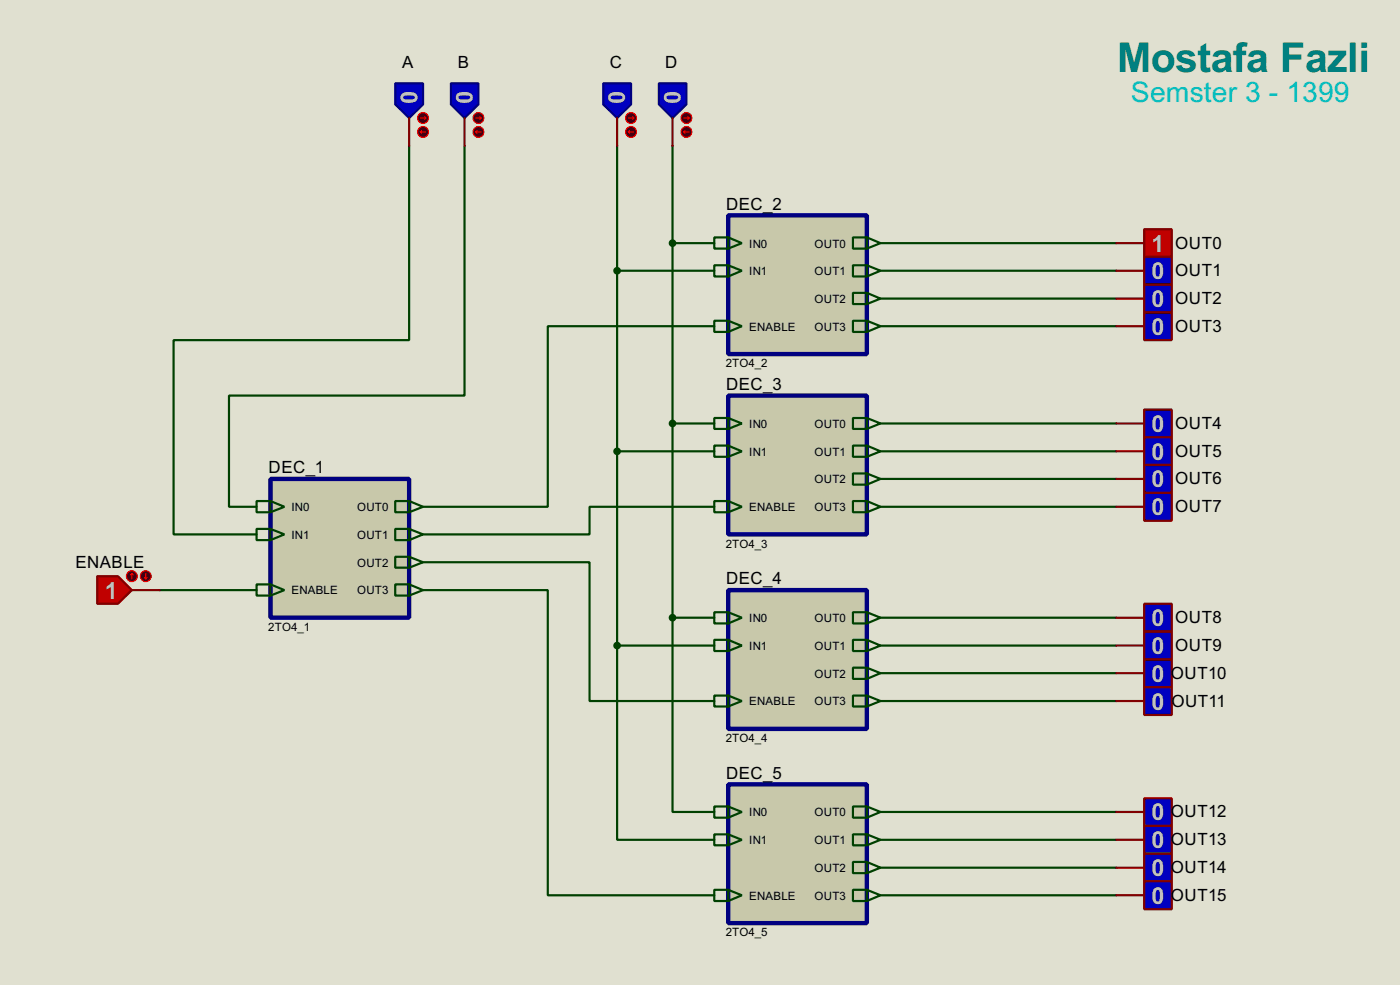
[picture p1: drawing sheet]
<svg xmlns="http://www.w3.org/2000/svg" width="256mm" height="180mm" viewBox="0 0 256 180" stroke-linecap="round" stroke-linejoin="round" font-family="sans-serif">
<path d="M0 0h256.5v180.3h-256.5z" fill="#e0e0d0"/>
<g fill="none" stroke="#004000" stroke-width=".4">
<path d="M75 26.7v35.6h-43.2v35.5h15.2M85.1 26.7v45.7h-43.1v20.4h5M113.1 26.7v91.5M123.2 26.7v86.4M113.1 49.6h17.8M123.2 44.5h7.7M130.9 59.7h-30.5v33.1h-22.9M161.3 44.5h43.2M161.3 49.6h43.2M161.3 54.7h43.2M161.3 59.7h43.2M123.2 77.5h7.7"/>
<path d="M161.3 77.5h43.2M113.1 82.6h17.8M130.9 92.8h-22.9v5h-30.5M161.3 82.6h43.2M161.3 87.7h43.2M161.3 92.8h43.2M29.3 108h17.7M77.5 102.9h30.5v25.4h22.9M77.5 108h22.9v55.9h30.5M113.1 118.2v35.5h17.8M113.1 118.2h17.8M123.2 113.1v35.5h7.7"/>
<path d="M123.2 113.1h7.7M161.3 113.1h43.2M161.3 118.2h43.2M161.3 123.2h43.2M161.3 128.3h43.2M161.3 148.6h43.2M161.3 153.7h43.2M161.3 158.8h43.2M161.3 163.9h43.2"/>
</g>
<path d="M72.4 15.3h5.1v3.8l-2.5 2.5-2.6-2.5z" fill-rule="evenodd" fill="#0000c0" stroke="#000080" stroke-width=".4"/>
<path d="M75 21.6v5.1" fill="none" stroke="#800000" stroke-width=".4"/>
<circle cx="77.5" cy="21.6" r="1" fill="#400000" stroke="#f00" stroke-width=".2"/>
<path d="M77 21.6h1M77.8 21.4l.2 .2M78 21.6l-.2 .3" fill="none" stroke="#f00" stroke-width=".2"/>
<circle cx="77.5" cy="24.2" r="1" fill="#400000" stroke="#f00" stroke-width=".2"/>
<path d="M77 24.2l.3 .2M77 24.2h1M77.3 23.9l-.3 .3" fill="none" stroke="#f00" stroke-width=".2"/>
<path d="M82.6 15.3h5.1v3.8l-2.6 2.5-2.5-2.5z" fill-rule="evenodd" fill="#0000c0" stroke="#000080" stroke-width=".4"/>
<path d="M85.1 21.6v5.1" fill="none" stroke="#800000" stroke-width=".4"/>
<circle cx="87.6" cy="21.6" r="1" fill="#400000" stroke="#f00" stroke-width=".2"/>
<path d="M87.2 21.6h1M87.9 21.4l.3 .2M88.2 21.6l-.3 .3" fill="none" stroke="#f00" stroke-width=".2"/>
<circle cx="87.6" cy="24.2" r="1" fill="#400000" stroke="#f00" stroke-width=".2"/>
<path d="M87.2 24.2l.2 .2M87.2 24.2h1M87.4 23.9l-.2 .3" fill="none" stroke="#f00" stroke-width=".2"/>
<path d="M110.5 15.3h5.1v3.8l-2.5 2.5-2.6-2.5z" fill-rule="evenodd" fill="#0000c0" stroke="#000080" stroke-width=".4"/>
<path d="M113.1 21.6v5.1" fill="none" stroke="#800000" stroke-width=".4"/>
<circle cx="115.6" cy="21.6" r="1" fill="#400000" stroke="#f00" stroke-width=".2"/>
<path d="M115.1 21.6h1M115.9 21.4l.2 .2M116.1 21.6l-.2 .3" fill="none" stroke="#f00" stroke-width=".2"/>
<circle cx="115.6" cy="24.2" r="1" fill="#400000" stroke="#f00" stroke-width=".2"/>
<path d="M115.1 24.2l.3 .2M115.1 24.2h1M115.4 23.9l-.3 .3" fill="none" stroke="#f00" stroke-width=".2"/>
<path d="M120.7 15.3h5.1v3.8l-2.6 2.5-2.5-2.5z" fill-rule="evenodd" fill="#0000c0" stroke="#000080" stroke-width=".4"/>
<path d="M123.2 21.6v5.1" fill="none" stroke="#800000" stroke-width=".4"/>
<circle cx="125.7" cy="21.6" r="1" fill="#400000" stroke="#f00" stroke-width=".2"/>
<path d="M125.3 21.6h1M126 21.4l.3 .2M126.3 21.6l-.3 .3" fill="none" stroke="#f00" stroke-width=".2"/>
<circle cx="125.7" cy="24.2" r="1" fill="#400000" stroke="#f00" stroke-width=".2"/>
<path d="M125.3 24.2l.2 .2M125.3 24.2h1M125.5 23.9l-.2 .3" fill="none" stroke="#f00" stroke-width=".2"/>
<path d="M17.8 105.5h3.8l2.6 2.5-2.6 2.5h-3.8z" fill-rule="evenodd" fill="#c00000" stroke="#800000" stroke-width=".4"/>
<path d="M24.2 108h5.1" fill="none" stroke="#800000" stroke-width=".4"/>
<circle cx="24.1" cy="105.5" r="1" fill="#400000" stroke="#f00" stroke-width=".2"/>
<path d="M24.2 105l-.3 .2M24.2 105l.2 .2M24.2 105v1" fill="none" stroke="#f00" stroke-width=".2"/>
<circle cx="26.7" cy="105.5" r="1" fill="#400000" stroke="#f00" stroke-width=".2"/>
<path d="M26.5 105.7l.2 .3M26.7 105v1M27 105.7l-.3 .3" fill="none" stroke="#f00" stroke-width=".2"/>
<path d="M49.6 87.7h25.4v25.4h-25.4z" fill="#c8c8aa" stroke="#000080" stroke-width=".8"/>
<g fill="none" stroke="#004000" stroke-width=".4">
<path d="M47 91.7h2.6l2.5 1.1-2.5 1h-2.6zM47 96.8h2.6l2.5 1-2.5 1.1h-2.6zM49.6 91.7v2.1M49.6 96.8v2.1M72.4 91.7h2.6l2.5 1.1-2.5 1h-2.6zM72.4 96.8h2.6l2.5 1-2.5 1.1h-2.6zM75 91.7v2.1M75 96.8v2.1M47 107h2.6l2.5 1-2.5 1h-2.6zM49.6 107v2M72.4 101.9h2.6l2.5 1-2.5 1h-2.6zM72.4 107h2.6l2.5 1-2.5 1h-2.6z"/>
<path d="M75 101.9v2M75 107v2"/>
</g>
<g fill="#c8c8aa" stroke="#000080" stroke-width=".8">
<path d="M133.4 39.4h25.4v25.4h-25.4z"/>
<path d="M133.4 72.4h25.4v25.4h-25.4z"/>
<path d="M133.4 108h25.4v25.4h-25.4z"/>
<path d="M133.4 143.6h25.4v25.4h-25.4z"/>
</g>
<g fill="none" stroke="#004000" stroke-width=".4">
<path d="M130.9 43.5h2.5l2.5 1-2.5 1h-2.5zM130.9 48.6h2.5l2.5 1-2.5 1h-2.5zM130.9 58.7h2.5l2.5 1-2.5 1.1h-2.5zM133.4 43.5v2M133.4 48.6v2M133.4 58.7v2.1M156.3 43.5h2.5l2.5 1-2.5 1h-2.5zM156.3 48.6h2.5l2.5 1-2.5 1h-2.5zM156.3 53.6h2.5l2.5 1.1-2.5 1h-2.5zM156.3 58.7h2.5l2.5 1-2.5 1.1h-2.5zM158.8 43.5v2M158.8 48.6v2"/>
<path d="M158.8 53.6v2.1M158.8 58.7v2.1M130.9 76.5h2.5l2.5 1-2.5 1h-2.5zM133.4 76.5v2M156.3 76.5h2.5l2.5 1-2.5 1h-2.5zM158.8 76.5v2M130.9 81.6h2.5l2.5 1-2.5 1h-2.5zM130.9 91.7h2.5l2.5 1.1-2.5 1h-2.5zM133.4 81.6v2M133.4 91.7v2.1M156.3 81.6h2.5l2.5 1-2.5 1h-2.5zM156.3 86.7h2.5l2.5 1-2.5 1h-2.5z"/>
<path d="M156.3 91.7h2.5l2.5 1.1-2.5 1h-2.5zM158.8 81.6v2M158.8 86.7v2M158.8 91.7v2.1M130.9 112.1h2.5l2.5 1-2.5 1h-2.5zM130.9 117.1h2.5l2.5 1.1-2.5 1h-2.5zM133.4 112.1v2M133.4 117.1v2.1M156.3 112.1h2.5l2.5 1-2.5 1h-2.5zM156.3 117.1h2.5l2.5 1.1-2.5 1h-2.5zM158.8 112.1v2M158.8 117.1v2.1"/>
<path d="M130.9 127.3h2.5l2.5 1-2.5 1h-2.5zM133.4 127.3v2M156.3 122.2h2.5l2.5 1-2.5 1.1h-2.5zM156.3 127.3h2.5l2.5 1-2.5 1h-2.5zM158.8 122.2v2.1M158.8 127.3v2M130.9 147.6h2.5l2.5 1-2.5 1.1h-2.5zM130.9 152.7h2.5l2.5 1-2.5 1h-2.5zM133.4 147.6v2.1M133.4 152.7v2M156.3 147.6h2.5l2.5 1-2.5 1.1h-2.5zM156.3 152.7h2.5l2.5 1-2.5 1h-2.5z"/>
<path d="M156.3 157.8h2.5l2.5 1-2.5 1h-2.5zM158.8 147.6v2.1M158.8 152.7v2M158.8 157.8v2M130.9 162.9h2.5l2.5 1-2.5 1h-2.5zM133.4 162.9v2M156.3 162.9h2.5l2.5 1-2.5 1h-2.5zM158.8 162.9v2"/>
</g>
<g fill="#004000" stroke="#004000" stroke-width=".4">
<circle cx="123.2" cy="44.5" r=".5"/>
<circle cx="113" cy="49.6" r=".5"/>
<circle cx="123.2" cy="77.5" r=".5"/>
<circle cx="113" cy="82.6" r=".5"/>
<circle cx="123.2" cy="113.1" r=".5"/>
<circle cx="113" cy="118.2" r=".5"/>
</g>
<path d="M209.6 42h5.1v5h-5.1z" fill-rule="evenodd" fill="#c00000" stroke="#800000" stroke-width=".4"/>
<path d="M204.5 44.5h5.1" fill="none" stroke="#800000" stroke-width=".4"/>
<path d="M209.6 47h5.1v5.1h-5.1z" fill-rule="evenodd" fill="#0000c0" stroke="#800000" stroke-width=".4"/>
<path d="M204.5 49.6h5.1" fill="none" stroke="#800000" stroke-width=".4"/>
<path d="M209.6 52.1h5.1v5.1h-5.1z" fill-rule="evenodd" fill="#0000c0" stroke="#800000" stroke-width=".4"/>
<path d="M204.5 54.7h5.1" fill="none" stroke="#800000" stroke-width=".4"/>
<path d="M209.6 57.2h5.1v5.1h-5.1z" fill-rule="evenodd" fill="#0000c0" stroke="#800000" stroke-width=".4"/>
<path d="M204.5 59.7h5.1" fill="none" stroke="#800000" stroke-width=".4"/>
<path d="M209.6 75h5.1v5.1h-5.1z" fill-rule="evenodd" fill="#0000c0" stroke="#800000" stroke-width=".4"/>
<path d="M204.5 77.5h5.1" fill="none" stroke="#800000" stroke-width=".4"/>
<path d="M209.6 80.1h5.1v5h-5.1z" fill-rule="evenodd" fill="#0000c0" stroke="#800000" stroke-width=".4"/>
<path d="M204.5 82.6h5.1" fill="none" stroke="#800000" stroke-width=".4"/>
<path d="M209.6 85.1h5.1v5.1h-5.1z" fill-rule="evenodd" fill="#0000c0" stroke="#800000" stroke-width=".4"/>
<path d="M204.5 87.7h5.1" fill="none" stroke="#800000" stroke-width=".4"/>
<path d="M209.6 90.2h5.1v5.1h-5.1z" fill-rule="evenodd" fill="#0000c0" stroke="#800000" stroke-width=".4"/>
<path d="M204.5 92.8h5.1" fill="none" stroke="#800000" stroke-width=".4"/>
<path d="M209.6 110.5h5.1v5.1h-5.1z" fill-rule="evenodd" fill="#0000c0" stroke="#800000" stroke-width=".4"/>
<path d="M204.5 113.1h5.1" fill="none" stroke="#800000" stroke-width=".4"/>
<path d="M209.6 115.6h5.1v5.1h-5.1z" fill-rule="evenodd" fill="#0000c0" stroke="#800000" stroke-width=".4"/>
<path d="M204.5 118.2h5.1" fill="none" stroke="#800000" stroke-width=".4"/>
<path d="M209.6 120.7h5.1v5.1h-5.1z" fill-rule="evenodd" fill="#0000c0" stroke="#800000" stroke-width=".4"/>
<path d="M204.5 123.2h5.1" fill="none" stroke="#800000" stroke-width=".4"/>
<path d="M209.6 125.8h5.1v5.1h-5.1z" fill-rule="evenodd" fill="#0000c0" stroke="#800000" stroke-width=".4"/>
<path d="M204.5 128.3h5.1" fill="none" stroke="#800000" stroke-width=".4"/>
<path d="M209.6 146.1h5.1v5.1h-5.1z" fill-rule="evenodd" fill="#0000c0" stroke="#800000" stroke-width=".4"/>
<path d="M204.5 148.6h5.1" fill="none" stroke="#800000" stroke-width=".4"/>
<path d="M209.6 151.2h5.1v5.1h-5.1z" fill-rule="evenodd" fill="#0000c0" stroke="#800000" stroke-width=".4"/>
<path d="M204.5 153.7h5.1" fill="none" stroke="#800000" stroke-width=".4"/>
<path d="M209.6 156.3h5.1v5h-5.1z" fill-rule="evenodd" fill="#0000c0" stroke="#800000" stroke-width=".4"/>
<path d="M204.5 158.8h5.1" fill="none" stroke="#800000" stroke-width=".4"/>
<path d="M209.6 161.3h5.1v5.1h-5.1z" fill-rule="evenodd" fill="#0000c0" stroke="#800000" stroke-width=".4"/>
<path d="M204.5 163.9h5.1" fill="none" stroke="#800000" stroke-width=".4"/>
<text font-size="8.4" fill="#008080" x="204.6" y="13.2">Mostafa Fazli</text>
<text font-size="5.8" fill="#00c0c0" x="207.1" y="18.7">Semster 3 - 1399</text>
<g font-size="4.8" fill="#c0c0c0">
<text x="73.4" y="16.6" transform="rotate(90 73.4 16.6)">0</text>
<text x="83.6" y="16.6" transform="rotate(90 83.6 16.6)">0</text>
<text x="111.5" y="16.7" transform="rotate(90 111.5 16.7)">0</text>
<text x="121.7" y="16.6" transform="rotate(90 121.7 16.6)">0</text>
<text x="211" y="46.1">1</text>
<text x="211" y="51.1">0</text>
<text x="211" y="56.2">0</text>
<text x="211" y="61.3">0</text>
<text x="211" y="79">0</text>
<text x="211" y="84.2">0</text>
<text x="211" y="89.2">0</text>
<text x="211" y="94.3">0</text>
<text x="19.2" y="109.6">1</text>
<text x="211" y="114.6">0</text>
<text x="211" y="119.7">0</text>
<text x="211" y="124.8">0</text>
<text x="211" y="129.9">0</text>
<text x="211" y="150.2">0</text>
<text x="211" y="155.3">0</text>
<text x="211" y="160.4">0</text>
<text x="211" y="165.4">0</text>
</g>
<g font-size="3.5">
<text x="73.7" y="12.5">A</text>
<text x="83.9" y="12.5">B</text>
<text x="111.7" y="12.5">C</text>
<text x="121.9" y="12.5">D</text>
<text x="133" y="38.4">DEC_2</text>
<text x="215.3" y="45.5">OUT0</text>
<text x="215.3" y="50.6">OUT1</text>
<text x="215.3" y="55.7">OUT2</text>
<text x="215.3" y="60.7">OUT3</text>
<text x="133" y="71.4">DEC_3</text>
<text x="215.3" y="78.5">OUT4</text>
<text x="215.3" y="83.6">OUT5</text>
<text x="49.2" y="86.7">DEC_1</text>
<text x="215.3" y="88.7">OUT6</text>
<text x="215.3" y="93.8">OUT7</text>
<text x="13.8" y="103.9">ENABLE</text>
<text x="133" y="107">DEC_4</text>
<text x="215.3" y="114.1">OUT8</text>
<text x="215.3" y="119.2">OUT9</text>
<text x="214.5" y="124.2">OUT10</text>
<text x="214.6" y="129.3">OUT11</text>
<text x="133" y="142.6">DEC_5</text>
<text x="214.5" y="149.6">OUT12</text>
<text x="214.5" y="154.7">OUT13</text>
<text x="214.5" y="159.8">OUT14</text>
<text x="214.5" y="164.9">OUT15</text>
</g>
<g font-size="2.4">
<text x="137.2" y="45.3">IN0</text>
<text x="149.2" y="45.3">OUT0</text>
<text x="137.2" y="50.4">IN1</text>
<text x="149.2" y="50.4">OUT1</text>
<text x="149.2" y="55.4">OUT2</text>
<text x="137.2" y="60.5">ENABLE</text>
<text x="149.2" y="60.5">OUT3</text>
<text x="133" y="67.2">2TO4_2</text>
<text x="137.2" y="78.3">IN0</text>
<text x="137.2" y="83.4">IN1</text>
<text x="149.2" y="78.3">OUT0</text>
<text x="149.2" y="83.4">OUT1</text>
<text x="149.2" y="88.5">OUT2</text>
<text x="53.4" y="93.6">IN0</text>
<text x="65.4" y="93.6">OUT0</text>
<text x="137.2" y="93.6">ENABLE</text>
<text x="149.2" y="93.6">OUT3</text>
<text x="53.4" y="98.6">IN1</text>
<text x="65.4" y="98.6">OUT1</text>
<text x="133" y="100.3">2TO4_3</text>
<text x="65.4" y="103.7">OUT2</text>
<text x="53.4" y="108.8">ENABLE</text>
<text x="65.4" y="108.8">OUT3</text>
<text x="137.2" y="113.9">IN0</text>
<text x="149.2" y="113.9">OUT0</text>
<text x="49.2" y="115.5">2TO4_1</text>
<text x="137.2" y="119">IN1</text>
<text x="149.2" y="119">OUT1</text>
<text x="149.2" y="124">OUT2</text>
<text x="137.2" y="129.1">ENABLE</text>
<text x="149.2" y="129.1">OUT3</text>
<text x="133" y="135.8">2TO4_4</text>
<text x="137.2" y="149.4">IN0</text>
<text x="149.2" y="149.4">OUT0</text>
<text x="137.2" y="154.5">IN1</text>
<text x="149.2" y="154.5">OUT1</text>
<text x="149.2" y="159.6">OUT2</text>
<text x="137.2" y="164.7">ENABLE</text>
<text x="149.2" y="164.7">OUT3</text>
<text x="133" y="171.4">2TO4_5</text>
</g>
</svg>
